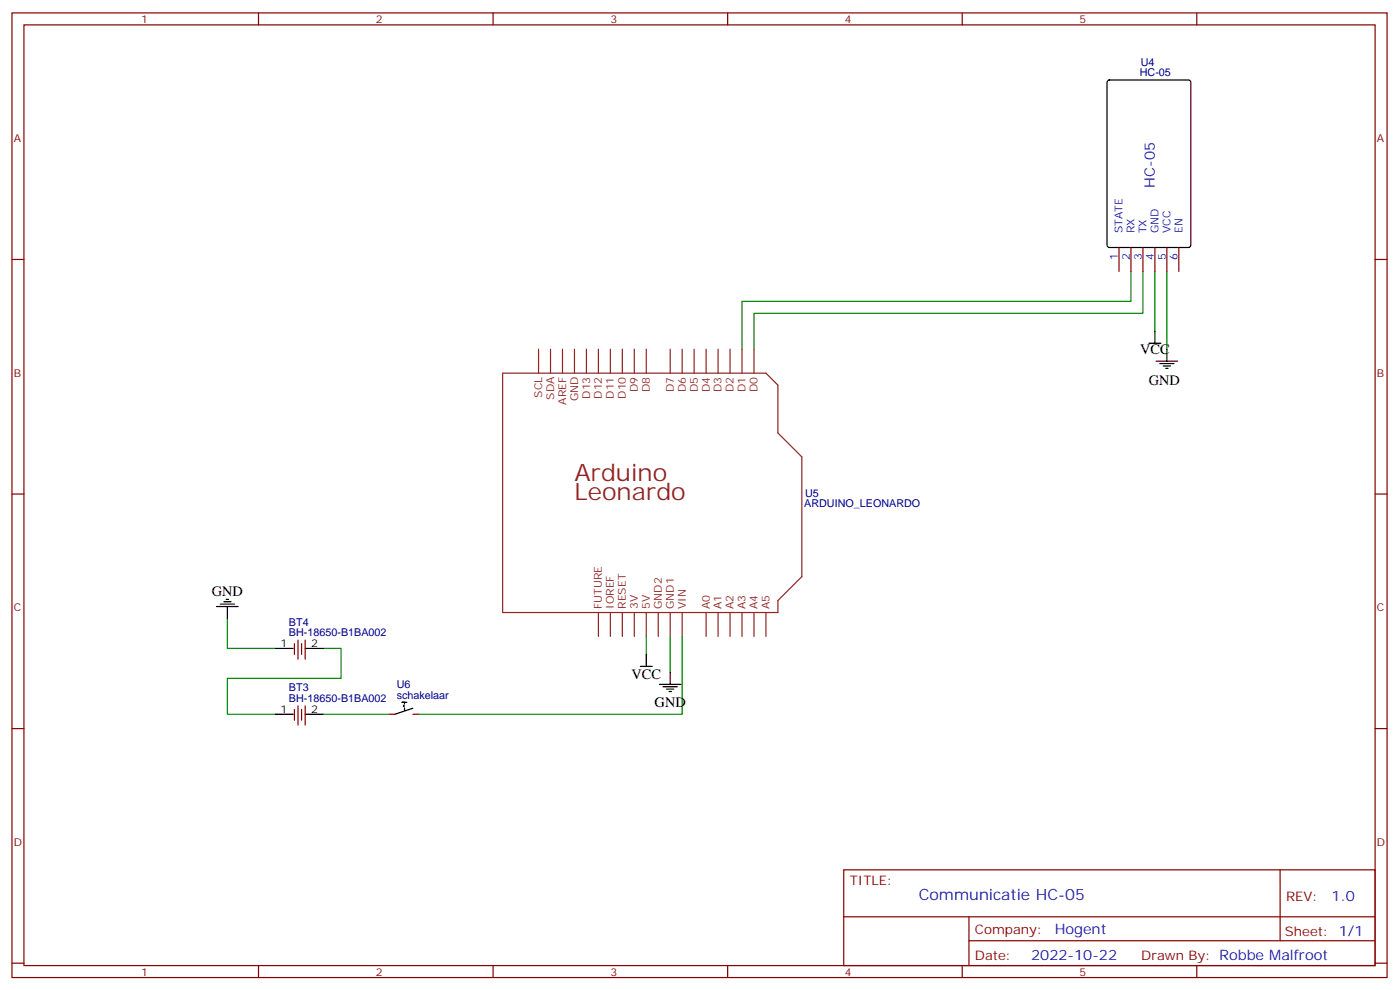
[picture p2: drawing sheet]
<svg xmlns="http://www.w3.org/2000/svg" width="413mm" height="292mm" viewBox="0 0 413 292" stroke-linecap="round" stroke-linejoin="round" font-family="sans-serif">
<g fill="none" stroke="#870000" stroke-width=".35">
<path d="M3.5 3.8h405.4v284.3h-405.4zM7.1 7.3h398.2v277.3h-398.2zM76.2 3.8v3.5M145.3 3.8v3.5M214.5 3.8v3.5M283.6 3.8v3.5M352.8 3.8v3.5M3.5 76.5h3.6M329.8 73v7M333.4 73v7M336.9 73v7M340.4 73v7"/>
<path d="M344 73v7M347.5 73v7M405.3 76.5h3.6M3.5 145.6h3.6M405.3 145.6h3.6M86.8 189.7v3.2M87.8 188.7v5.6M88.9 189.7v3.2M90 188.7v5.6M3.5 214.8h3.6M86.8 209.1v3.2M87.8 208.1v5.6"/>
<path d="M88.9 209.1v3.2M90 208.1v5.6M114.7 210.5h1.7M121.7 210.5h1.8M405.3 214.8h3.6M248.7 256.4h156.6v28.2h-156.6zM377.3 256.4v20.9M248.7 270.2h156.5M285.6 277.3h119.6M285.6 270.2v14.2M3.5 283.9h3.6M76.2 284.6v3.5"/>
<path d="M145.3 284.6v3.5M214.5 284.6v3.5M283.6 284.6v3.5M352.8 284.6v3.5M405.3 283.9h3.6"/>
</g>
<path d="M333.4 80v8.8h-114.7v14.1M336.9 80v12.4h-114.7v10.5M340.4 80v17.6M344 80v22.9M67 182.3v8.8h14.1M95.2 191.1h5.3v8.9h-33.5v10.5h14.1M190.5 187.6v5.3M197.6 187.6v10.6M201.1 187.6v22.9h-77.6M95.2 210.5h19.5" fill="none" stroke="#008700" stroke-width=".35"/>
<g fill="none" stroke="#000" stroke-width=".35">
<path d="M326.6 23.8l.4-.2h23.3l.7 .4v48.2l-.4 .7-23.6 .1-.6-.5-.1-48.2zM340.4 97.6v3.6M338.7 101.2h3.5M340.8 106.5h6.3M341.8 107.2h4.3M342.9 107.9h2.1M343.6 108.6h.7M344 102.9v3.6M63.9 178.8h6.3M64.9 178.1h4.2M66 177.4h2.1M66.7 176.7h.7"/>
<path d="M67 178.8v3.5M81.1 191.1h5.3M90 191.1h5.2M188.7 196.4h3.6M190.5 192.9v3.5M197.6 198.2v3.5M81.1 210.5h5.3M90 210.5h5.2M119.2 207.7l-.3 .4 .3 .3M119.2 208.8v.7M119.9 207h-1.4h.7v.4M121.7 208.8l-5.3 1.7"/>
<path d="M194.4 201.7h6.3M195.4 202.4h4.3M196.5 203.1h2.1M197.2 203.8h.7"/>
</g>
<g fill="none" stroke="#8c2424" stroke-width=".35">
<path d="M148.2 110h77.6l3.5 3.5v14.1l7.1 7.1v35.3l-7.1 7v3.6h-81.1zM158.7 102.9v7.1M162.3 102.9v7.1M165.8 102.9v7.1M169.3 102.9v7.1M172.9 102.9v7.1M176.4 102.9v7.1M179.9 102.9v7.1M183.4 102.9v7.1M187 102.9v7.1M190.5 102.9v7.1M197.6 102.9v7.1"/>
<path d="M201.1 102.9v7.1M204.6 102.9v7.1M208.1 102.9v7.1M211.7 102.9v7.1M215.2 102.9v7.1M218.7 102.9v7.1M222.2 102.9v7.1M176.4 180.6v7M179.9 180.6v7M183.4 180.6v7M187 180.6v7M190.5 180.6v7"/>
<path d="M194 180.6v7M197.6 180.6v7M201.1 180.6v7M208.1 180.6v7M211.7 180.6v7M215.2 180.6v7M218.7 180.6v7M222.2 180.6v7M225.8 180.6v7"/>
</g>
<g font-size="7.1" fill="#8d2323">
<text x="169.3" y="141.7">Arduino</text>
<text x="169.4" y="147.4">Leonardo</text>
</g>
<text font-size="4.6" fill="#00f" x="270.8" y="265.4">Communicatie HC-05</text>
<g font-size="4.2" fill="#00f">
<text x="340.4" y="55.3" transform="rotate(-90 340.4 55.3)">HC-05</text>
<text x="392.5" y="265.7">1.0</text>
<text x="310.9" y="275.2">Hogent</text>
<text x="304" y="283">2022-10-22</text>
</g>
<g font-size="4.2">
<text x="336.1" y="104.5">VCC</text>
<text x="338.7" y="113.5">GND</text>
<text x="62.4" y="175.6">GND</text>
<text x="186.2" y="200.3">VCC</text>
<text x="193" y="208.4">GND</text>
</g>
<g font-size="3.9" fill="#800">
<text x="250.5" y="261">TITLE:</text>
<text x="379.1" y="265.7">REV:</text>
<text x="287.4" y="275.2">Company:</text>
<text x="378.7" y="275.8">Sheet: 1/1</text>
<text x="287.4" y="282.9">Date:</text>
<text x="336.4" y="282.9">Drawn By: Robbe Malfroot</text>
</g>
<g font-size="3.2" fill="#800">
<text x="41.6" y="6.8">1</text>
<text x="110.8" y="6.8">2</text>
<text x="179.9" y="6.8">3</text>
<text x="249.1" y="6.8">4</text>
<text x="318.2" y="6.8">5</text>
<text x="4.1" y="41.9">A</text>
<text x="405.9" y="41.9">A</text>
<text x="4.1" y="111.1">B</text>
<text x="405.9" y="111.1">B</text>
<text x="4.1" y="180.2">C</text>
<text x="405.9" y="180.2">C</text>
<text x="4.1" y="249.3">D</text>
<text x="405.9" y="249.3">D</text>
<text x="41.6" y="287.6">1</text>
<text x="110.8" y="287.6">2</text>
<text x="179.9" y="287.6">3</text>
<text x="249.1" y="287.6">4</text>
<text x="318.2" y="287.6">5</text>
</g>
<g font-size="3.2" fill="#000080">
<text x="336" y="22.5">HC-05</text>
<text x="336.3" y="19.5">U4</text>
<text x="237.1" y="149.6">ARDUINO_LEONARDO</text>
<text x="237.3" y="146.5">U5</text>
<text x="85.2" y="184.4">BT4</text>
<text x="85.2" y="187.6">BH-18650-B1BA002</text>
<text x="85.2" y="203.8">BT3</text>
<text x="117" y="202.8">U6</text>
<text x="85.2" y="207">BH-18650-B1BA002</text>
<text x="117" y="206">schakelaar</text>
</g>
<g font-size="3.2" fill="#00f">
<text x="330.9" y="68.7" transform="rotate(-90 330.9 68.7)">STATE</text>
<text x="334.4" y="68.7" transform="rotate(-90 334.4 68.7)">RX</text>
<text x="338" y="68.7" transform="rotate(-90 338 68.7)">TX</text>
<text x="341.5" y="68.7" transform="rotate(-90 341.5 68.7)">GND</text>
<text x="345" y="68.7" transform="rotate(-90 345 68.7)">VCC</text>
<text x="348.5" y="68.7" transform="rotate(-90 348.5 68.7)">EN</text>
<text x="329.5" y="76.7" transform="rotate(-90 329.5 76.7)">1</text>
<text x="333" y="76.7" transform="rotate(-90 333 76.7)">2</text>
<text x="336.5" y="76.7" transform="rotate(-90 336.5 76.7)">3</text>
<text x="340.1" y="76.7" transform="rotate(-90 340.1 76.7)">4</text>
<text x="343.6" y="76.7" transform="rotate(-90 343.6 76.7)">5</text>
<text x="347.1" y="76.7" transform="rotate(-90 347.1 76.7)">6</text>
</g>
<g font-size="3.2" fill="#8d2323">
<text x="159.8" y="117.2" transform="rotate(-90 159.8 117.2)">SCL</text>
<text x="163.3" y="117.8" transform="rotate(-90 163.3 117.8)">SDA</text>
<text x="166.9" y="119.3" transform="rotate(-90 166.9 119.3)">AREF</text>
<text x="170.4" y="118.3" transform="rotate(-90 170.4 118.3)">GND</text>
<text x="173.9" y="117.5" transform="rotate(-90 173.9 117.5)">D13</text>
<text x="177.4" y="117.5" transform="rotate(-90 177.4 117.5)">D12</text>
<text x="181" y="117.5" transform="rotate(-90 181 117.5)">D11</text>
<text x="184.5" y="117.5" transform="rotate(-90 184.5 117.5)">D10</text>
<text x="188" y="115.5" transform="rotate(-90 188 115.5)">D9</text>
<text x="191.6" y="115.5" transform="rotate(-90 191.6 115.5)">D8</text>
<text x="198.6" y="115.5" transform="rotate(-90 198.6 115.5)">D7</text>
<text x="202.1" y="115.5" transform="rotate(-90 202.1 115.5)">D6</text>
<text x="205.7" y="115.5" transform="rotate(-90 205.7 115.5)">D5</text>
<text x="209.2" y="115.5" transform="rotate(-90 209.2 115.5)">D4</text>
<text x="212.7" y="115.5" transform="rotate(-90 212.7 115.5)">D3</text>
<text x="216.3" y="115.5" transform="rotate(-90 216.3 115.5)">D2</text>
<text x="219.8" y="115.5" transform="rotate(-90 219.8 115.5)">D1</text>
<text x="223.3" y="115.5" transform="rotate(-90 223.3 115.5)">D0</text>
<text x="177.4" y="179.5" transform="rotate(-90 177.4 179.5)">FUTURE</text>
<text x="181" y="179.5" transform="rotate(-90 181 179.5)">IOREF</text>
<text x="184.5" y="179.5" transform="rotate(-90 184.5 179.5)">RESET</text>
<text x="188" y="179.5" transform="rotate(-90 188 179.5)">3V</text>
<text x="191.6" y="179.5" transform="rotate(-90 191.6 179.5)">5V</text>
<text x="195.1" y="179.5" transform="rotate(-90 195.1 179.5)">GND2</text>
<text x="198.6" y="179.5" transform="rotate(-90 198.6 179.5)">GND1</text>
<text x="202.1" y="179.5" transform="rotate(-90 202.1 179.5)">VIN</text>
<text x="209.2" y="179.5" transform="rotate(-90 209.2 179.5)">A0</text>
<text x="212.7" y="179.5" transform="rotate(-90 212.7 179.5)">A1</text>
<text x="216.3" y="179.5" transform="rotate(-90 216.3 179.5)">A2</text>
<text x="219.8" y="179.5" transform="rotate(-90 219.8 179.5)">A3</text>
<text x="223.3" y="179.5" transform="rotate(-90 223.3 179.5)">A4</text>
<text x="226.8" y="179.5" transform="rotate(-90 226.8 179.5)">A5</text>
</g>
<g font-size="3.2">
<text x="82.6" y="190.8">1</text>
<text x="91.7" y="190.8">2</text>
<text x="82.6" y="210.2">1</text>
<text x="91.7" y="210.2">2</text>
</g>
</svg>
